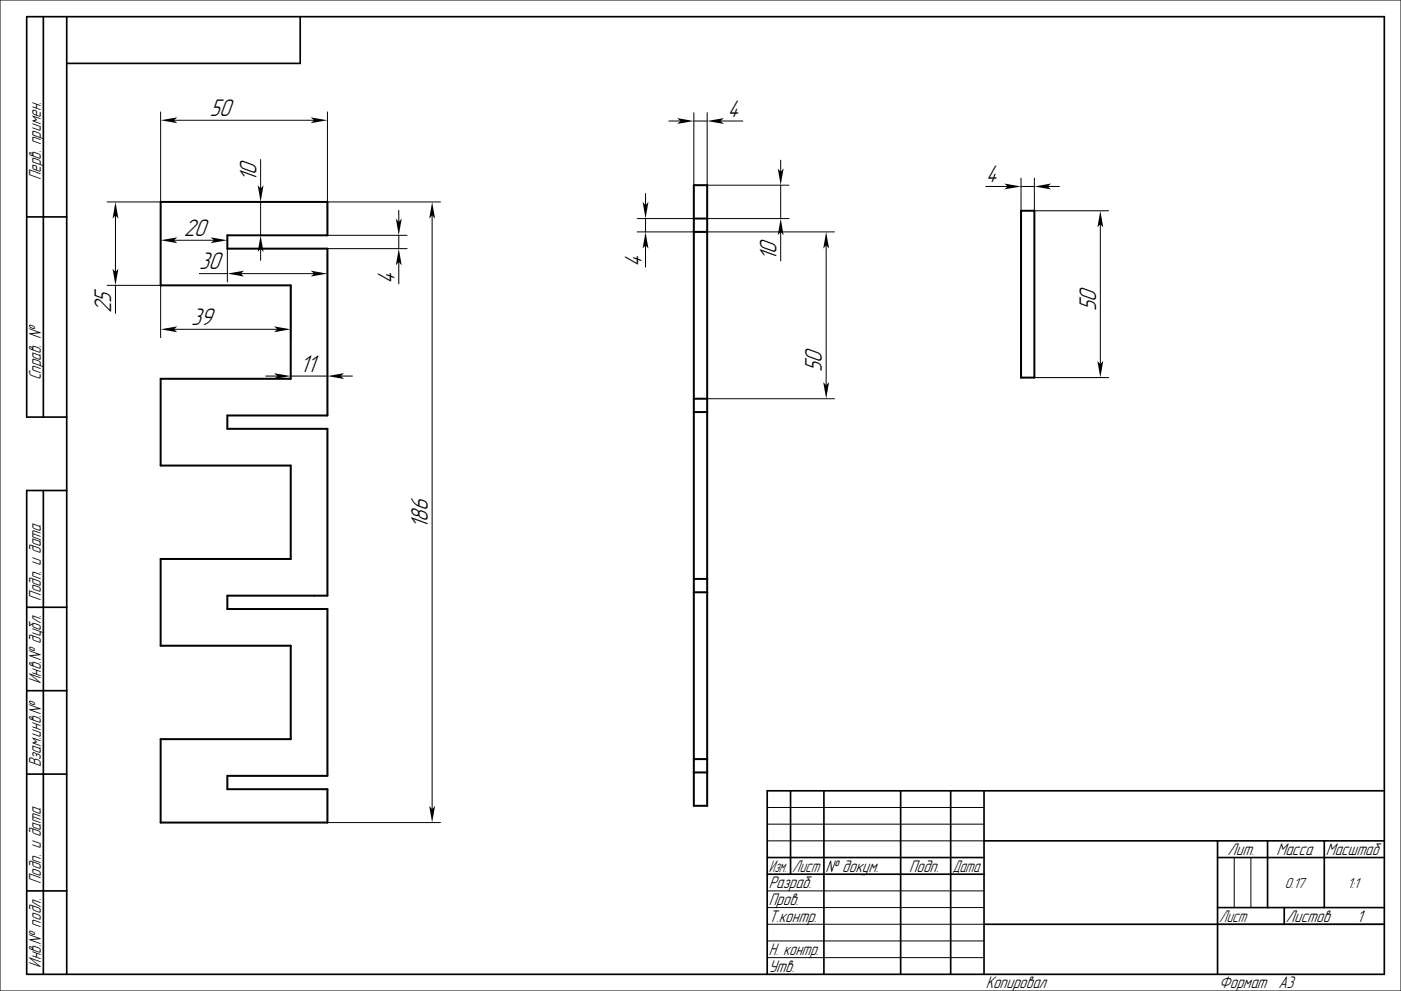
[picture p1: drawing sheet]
<svg xmlns="http://www.w3.org/2000/svg" width="420mm" height="297mm" viewBox="0 0 420 297" stroke-linecap="round" stroke-linejoin="round" font-family="sans-serif">
<g fill="none" stroke="#000" stroke-width=".3">
<path d="M0 0h420v297h-420zM48.2 33.5v27h-16.1M52.2 36h42M98.2 33.5v27h33.8M200.5 36.3h3.5M208 36.3h4M208 33.8v21.7M212 33.8v21.7h24.5M216 36.3h6.7M78.1 47.8v8.7M193.5 58v3.5M234 48v3.5"/>
<path d="M234 55.5v10M295.5 55.9h6.6M306.1 55.9h4M306.1 53.4v9.8M310.1 53.4v9.8h22.3M314.1 55.9h3.5M34.6 64.5v17M52.2 72h12M68.2 74.5v10M78.1 60.5v10M78.1 74.5v3.5M98.2 70.5h23.8"/>
<path d="M119.5 63v3.5M119.5 70.5v4M119.5 78.5v6.6M122 74.5h-23.8v10M129.5 64.5v178M191 65.5h17M191 69.5h17M193.5 65.5v4M193.5 73.5v6.6M212 65.5h24.5M212 69.5h38.2M234 69.5v8.7"/>
<path d="M247.7 73.5v42M329.9 67.2v42M32.1 85.5h16.1v15.7M34.6 85.5v8.4M52.2 98.7h31M59.7 82h8.5M72.2 82h22M87.2 85.5v15.7M79.7 112.7h3.5M87.2 112.7h11M102.2 112.7h3.5M212 119.5h38.2"/>
<path d="M310.1 113.2h22.3M98.2 246.5h33.8M230 252h65M230 242h65M230 247h65M370 257v15M375 257v15M230 277h65M230 267h65M230 272h65M365 277h50M230 282h65"/>
<path d="M230 287h65"/>
</g>
<g fill="none" stroke="#000" stroke-width=".5">
<path d="M13 5v120M20 5v287M90 5v14h-70M8 65h12M20 125h-12v-120h407v287h-407v-145h12M13 147v145M8 182h12M8 207h12M8 232h12M237 237v25M247 237v55M270 237v55"/>
<path d="M285 237v55M295 237v55M415 237h-185v55M230 257h65M295 252h120M365 257h50M365 252v40M380 252v20M397 252v20M8 267h12M230 262h65M295 277h120"/>
<path d="M365 272h50M385 272v5"/>
</g>
<path d="M208 55.5h4v186h-4zM48.2 60.5h50v10h-30v4h30v50h-30v4h30v50h-30v4h30v50h-30v4h30v10h-50v-25h39v-28h-39v-26h39v-28h-39v-26h39v-28h-39zM208 69.5h4M208 65.5h4M306.1 63.2h4v50h-4zM208 119.5h4M208 123.5h4M208 173.5h4M208 177.5h4M208 227.5h4M208 231.5h4" fill="none" stroke="#000" stroke-width=".6"/>
<g fill="#000">
<path d="M48.2 36l5-.8-1 .8 1 .9z" fill-rule="evenodd"/>
<path d="M93.2 35.2l5 .8-5 .9 1-.9z" fill-rule="evenodd"/>
<path d="M203 35.4l5 .9-5 .8 1-.8z" fill-rule="evenodd"/>
<path d="M212 36.3l5-.9-1 .9 1 .8z" fill-rule="evenodd"/>
<path d="M77.3 55.5l.8 1 .9-1-.9 5z" fill-rule="evenodd"/>
<path d="M233.2 50.5l.8 1 .9-1-.9 5z" fill-rule="evenodd"/>
<path d="M301.1 55l5 .9-5 .9 1-.9z" fill-rule="evenodd"/>
<path d="M310.1 55.9l5-.9-1 .9 1 .9z" fill-rule="evenodd"/>
<path d="M34.6 60.5l.9 5-.9-1-.9 1z" fill-rule="evenodd"/>
<path d="M48.2 72l5-.9-1 .9 1 .9z" fill-rule="evenodd"/>
<path d="M63.2 71.1l5 .9-5 .9 1-.9z" fill-rule="evenodd"/>
<path d="M78.1 70.5l.9 5-.9-1-.8 1z" fill-rule="evenodd"/>
<path d="M118.7 65.5l.8 1 .9-1-.9 5z" fill-rule="evenodd"/>
<path d="M119.5 74.5l.9 5-.9-1-.8 1z" fill-rule="evenodd"/>
<path d="M129.5 60.5l.9 5-.9-1-.8 1z" fill-rule="evenodd"/>
<path d="M192.6 60.5l.9 1 .9-1-.9 5z" fill-rule="evenodd"/>
<path d="M193.5 69.5l.9 5-.9-1-.9 1z" fill-rule="evenodd"/>
<path d="M234 65.5l.9 5-.9-1-.8 1z" fill-rule="evenodd"/>
<path d="M247.7 69.5l.8 5-.8-1-.9 1z" fill-rule="evenodd"/>
<path d="M329.9 63.2l.8 5-.8-1-.9 1z" fill-rule="evenodd"/>
<path d="M33.7 80.5l.9 1 .9-1-.9 5z" fill-rule="evenodd"/>
<path d="M48.2 98.7l5-.9-1 .9 1 .9z" fill-rule="evenodd"/>
<path d="M68.2 82l5-.9-1 .9 1 .9z" fill-rule="evenodd"/>
<path d="M82.2 97.8l5 .9-5 .9 1-.9z" fill-rule="evenodd"/>
<path d="M93.2 81.1l5 .9-5 .9 1-.9z" fill-rule="evenodd"/>
<path d="M82.2 111.8l5 .9-5 .9 1-.9z" fill-rule="evenodd"/>
<path d="M98.2 112.7l5-.9-1 .9 1 .9z" fill-rule="evenodd"/>
<path d="M246.8 114.5l.9 1 .8-1-.8 5z" fill-rule="evenodd"/>
<path d="M329 108.2l.9 1 .8-1-.8 5z" fill-rule="evenodd"/>
<path d="M128.7 241.5l.8 1 .9-1-.9 5z" fill-rule="evenodd"/>
</g>
<g font-size="6.7">
<text x="62.9" y="34.8">50</text>
<text x="218.1" y="35">4</text>
<text x="76.9" y="54.5" transform="rotate(-90 76.9 54.5)">10</text>
<text x="295.5" y="54.6">4</text>
<text x="55.1" y="70.8">20</text>
<text x="59.7" y="80.8">30</text>
<text x="192.3" y="80.1" transform="rotate(-90 192.3 80.1)">4</text>
<text x="232.8" y="78.2" transform="rotate(-90 232.8 78.2)">10</text>
<text x="118.3" y="85.1" transform="rotate(-90 118.3 85.1)">4</text>
<text x="33.4" y="93.9" transform="rotate(-90 33.4 93.9)">25</text>
<text x="328.6" y="93.2" transform="rotate(-90 328.6 93.2)">50</text>
<text x="57.3" y="97.4">39</text>
<text x="89.8" y="111.5">11</text>
<text x="246.4" y="111.6" transform="rotate(-90 246.4 111.6)">50</text>
<text x="128.3" y="158.5" transform="rotate(-90 128.3 158.5)">186</text>
</g>
<g font-size="4.7">
<text x="12.2" y="54" transform="rotate(-90 12.2 54)">Перв. примен.</text>
<text x="12.2" y="114" transform="rotate(-90 12.2 114)">Справ. №</text>
<text x="12.2" y="180" transform="rotate(-90 12.2 180)">Подп. и дата</text>
<text x="12.2" y="205" transform="rotate(-90 12.2 205)">Инв.№ дубл.</text>
<text x="12.2" y="230" transform="rotate(-90 12.2 230)">Взам.инв.№</text>
<text x="368" y="256.2">Лит.</text>
<text x="382.7" y="256.2">Масса</text>
<text x="397.5" y="256.2">Масштаб</text>
<text x="230.5" y="261.3">Изм.</text>
<text x="237.5" y="261.3">Лист</text>
<text x="247.5" y="261.3">№ докум.</text>
<text x="272.5" y="261.3">Подп.</text>
<text x="285.5" y="261.3">Дата</text>
<text x="12.2" y="265" transform="rotate(-90 12.2 265)">Подп. и дата</text>
<text x="230.5" y="266.3">Разраб.</text>
<text x="230.5" y="271.3">Пров.</text>
<text x="230.5" y="276.3">Т.контр.</text>
<text x="365.5" y="276.2">Лист</text>
<text x="385.5" y="276.2">Листов</text>
<text x="406.8" y="276.3">1</text>
<text x="230.5" y="286.3">Н. контр.</text>
<text x="12.2" y="290" transform="rotate(-90 12.2 290)">Инв.№ подл.</text>
<text x="230.5" y="291.3">Утв.</text>
<text x="295.5" y="296.3">Копировал</text>
<text x="365.5" y="296.3">Формат</text>
<text x="383.2" y="296.3">A3</text>
</g>
<g font-size="4">
<text x="385.2" y="266">0.17</text>
<text x="404" y="266">1:1</text>
</g>
</svg>
